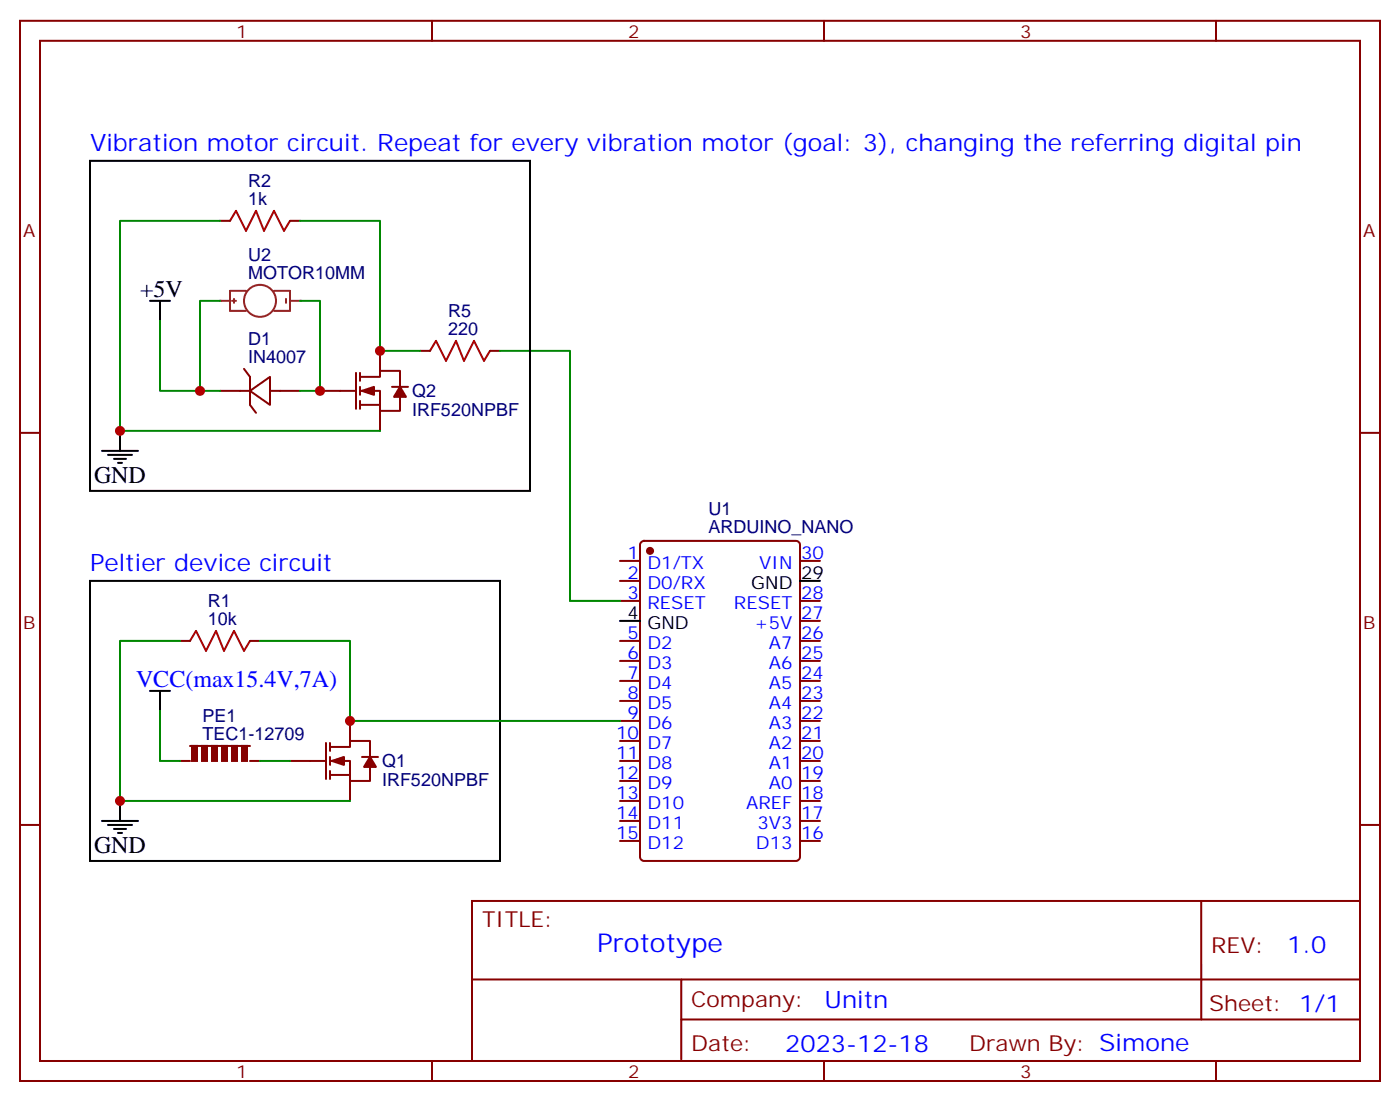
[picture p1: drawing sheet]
<svg xmlns="http://www.w3.org/2000/svg" width="247mm" height="194mm" viewBox="0 0 247 194" stroke-linecap="round" stroke-linejoin="round" font-family="sans-serif">
<g fill="none" stroke="#870000" stroke-width=".35">
<path d="M3.5 3.7h239.9v186.9h-239.9zM7.1 7.2h232.8v179.9h-232.8zM76.2 3.7v3.5M145.3 3.7v3.5M214.5 3.7v3.5M38.8 38.9h1.8M51.2 38.9h1.7M3.5 76.3h3.6M38.8 68.9h5.3M43 65.1l1.1 1.4v4.9l1.1 1.4M44.1 68.9l3.5-2.4v4.9zM47.6 68.9h5.3"/>
<path d="M56.4 68.9h6.4M62.8 65.8v6.3M63.5 66.5h3.5v-1.1h3.6v2.8M63.5 68.9h3.5v3.6h3.6v-2.5M63.5 71.4h3.5M63.5 65.8v1.4M63.5 68.2v1.4M63.5 70.7v1.4M67 61.9v3.5M67 72.5v3.5M69.1 68.2h2.9M74.1 61.9h1.7"/>
<path d="M86.4 61.9h1.8M239.9 76.3h3.5M109.4 98.9h3.5M113.1 95.6l.5-.2h26.8a.71 .71 0 0 1 .7 .7v55a.76 .76 0 0 1-.7 .7h-26.8a.76 .76 0 0 1-.7-.7v-55zM141.1 98.9h3.5M31.7 113h1.8M44.1 113h1.8M109.4 113h3.5M109.4 102.4h3.5M109.4 106h3.5M109.4 116.6h3.5M141.1 113h3.5"/>
<path d="M141.1 106h3.5M141.1 116.6h3.5M141.1 109.5h3.5M51.2 134.2h6.3M57.5 131v6.4M58.2 131.7h3.5v-1h3.6v2.8M58.2 134.2h3.5v3.5h3.6v-2.4M58.2 136.7h3.5M58.2 131v1.4M58.2 133.5v1.4M58.2 136v1.4M61.7 127.1v3.6"/>
<path d="M61.7 137.7v3.6M63.9 133.5h2.8M109.4 134.2h3.5M109.4 120.1h3.5M109.4 123.6h3.5M109.4 127.1h3.5M109.4 130.7h3.5M109.4 137.7h3.5M141.1 134.2h3.5M141.1 120.1h3.5M141.1 123.6h3.5M141.1 127.1h3.5"/>
<path d="M141.1 130.7h3.5M141.1 137.7h3.5M3.5 145.5h3.6M83.3 158.9h156.6v28.2h-156.6zM109.4 141.3h3.5M109.4 144.8h3.5M109.4 148.3h3.5M141.1 141.3h3.5M141.1 144.8h3.5M141.1 148.3h3.5M211.9 158.9v20.9M239.9 145.5h3.5"/>
<path d="M83.3 172.7h156.5M120.2 179.8h119.6M120.2 172.7v14.1M76.2 187.1v3.5M145.3 187.1v3.5M214.5 187.1v3.5"/>
</g>
<g fill="#870000" stroke="#870000" stroke-width=".35">
<path d="M58.6 134.2l2.1-.7v1.4z"/>
<path d="M65.3 133.5l1 1.8h-2.1z"/>
<path d="M63.9 68.9l2.1-.7v1.4z"/>
<path d="M70.6 68.2l1 1.8h-2.1z"/>
<circle cx="114.7" cy="97.2" r=".53"/>
</g>
<path d="M40.6 38.9l1-1.7 1.8 3.5 1.8-3.5 1.4 3.5 1.7-3.5 1.8 3.5 1.1-1.8M75.8 61.9l1.1-1.8 1.8 3.5 1.7-3.5 1.4 3.5 1.8-3.5 1.8 3.5 1-1.7M33.5 113l1.1-1.7 1.7 3.5 1.8-3.5 1.4 3.5 1.8-3.5 1.7 3.5 1.1-1.8" fill="none" stroke="#a10000" stroke-width=".35"/>
<g fill="none" stroke="#000" stroke-width=".35">
<path d="M26.5 53.1h3.5M28.2 53.1v3.5M18 79.5h6.3M21.2 76v3.5M19 80.2h4.3M20.1 80.9h2.1M20.8 81.6h.7M109.4 109.5h3.5M141.1 102.4h3.5M26.5 121.8h3.5M28.2 121.8v3.6M18 144.8h6.3"/>
<path d="M19 145.5h4.3M20.1 146.2h2.1M20.8 146.9h.7M21.2 141.3v3.5"/>
</g>
<path d="M52.9 38.9h14.1v23h7.1M31.7 113h-10.5v28.3h40.5M28.2 125.4v8.8h3.5M45.9 134.2h5.3" fill="none" stroke="#008700" stroke-width=".35"/>
<g fill="#850000" stroke="#850000" stroke-width=".35">
<path d="M33.9 131.6h.8v2.6h-.8z"/>
<path d="M35.6 131.6h.9v2.6h-.9z"/>
<path d="M37.4 131.6h.9v2.6h-.9z"/>
<path d="M39.2 131.6h.8v2.6h-.8z"/>
<path d="M40.9 131.6h.9v2.6h-.9z"/>
<path d="M42.7 131.6h.9v2.6h-.9z"/>
</g>
<path d="M31.7 134.2h1.8M33.5 131.6h10.6M44.1 134.2h1.8" fill="none" stroke="#850000" stroke-width=".35"/>
<g fill="none" stroke="#8c2424" stroke-width=".35">
<path d="M38.8 53.1h1.8M40.9 53.1h.7M41.3 52.7v.7M43.4 51.3h-2.8v3.5h2.8M48.3 51.3h2.9v3.5h-2.9M50.4 52.7v.7M51.2 53.1h1.7"/>
<circle cx="45.9" cy="53.1" r="2.82"/>
</g>
<g fill="#8c2424">
<circle cx="38.8" cy="53.1" r=".18"/>
<circle cx="52.9" cy="53.1" r=".18"/>
</g>
<path d="M38.8 38.9h-17.6v37.1h45.8M28.2 56.6v12.3h10.6M38.8 53.1h-3.5v15.8M52.9 53.1h3.5v15.8h-3.5M88.2 61.9h12.3v44.1h8.9M45.9 113h15.8v14.1h47.7" fill="none" stroke="#008700" stroke-width=".35"/>
<path d="M15.9 28.4h77.6v58.2h-77.6zM15.9 102.4h72.3v49.4h-72.3z" fill="none" stroke="#000" stroke-width=".35"/>
<g fill="#c00">
<circle cx="56.4" cy="68.9" r=".88"/>
<circle cx="35.3" cy="68.9" r=".88"/>
<circle cx="67" cy="61.9" r=".88"/>
<circle cx="21.2" cy="141.3" r=".88"/>
<circle cx="21.2" cy="76" r=".88"/>
<circle cx="61.7" cy="127.1" r=".88"/>
</g>
<text font-size="4.6" fill="#00f" x="105.3" y="167.9">Prototype</text>
<g font-size="4.2" fill="#00f">
<text x="15.9" y="26.6">Vibration motor circuit. Repeat for every vibration motor (goal: 3), changing the referring digital pin</text>
<text x="15.9" y="100.7">Peltier device circuit</text>
<text x="24" y="121.1">VCC(max15.4V,7A)</text>
<text x="227.1" y="168.2">1.0</text>
<text x="145.4" y="177.7">Unitn</text>
<text x="138.5" y="185.5">2023-12-18</text>
</g>
<g font-size="4.2">
<text x="24.7" y="52.4">+5V</text>
<text x="16.6" y="85.2">GND</text>
<text x="16.6" y="150.4">GND</text>
</g>
<g font-size="3.9" fill="#800">
<text x="85" y="163.5">TITLE:</text>
<text x="213.6" y="168.2">REV:</text>
<text x="121.9" y="177.7">Company:</text>
<text x="213.3" y="178.3">Sheet: 1/1</text>
<text x="121.9" y="185.3">Date:</text>
<text x="171" y="185.4">Drawn By: Simone</text>
</g>
<g font-size="3.2" fill="#800">
<text x="41.6" y="6.7">1</text>
<text x="110.8" y="6.7">2</text>
<text x="179.9" y="6.7">3</text>
<text x="4.1" y="41.8">A</text>
<text x="240.4" y="41.8">A</text>
<text x="4.1" y="110.9">B</text>
<text x="240.4" y="110.9">B</text>
<text x="41.6" y="190.1">1</text>
<text x="110.8" y="190.1">2</text>
<text x="179.9" y="190.1">3</text>
</g>
<g font-size="3.2" fill="#000080">
<text x="43.8" y="33.1">R2</text>
<text x="43.8" y="36.1">1k</text>
<text x="43.8" y="46">U2</text>
<text x="43.8" y="49.2">MOTOR10MM</text>
<text x="79" y="59.1">220</text>
<text x="79" y="55.9">R5</text>
<text x="43.8" y="64">IN4007</text>
<text x="43.8" y="60.9">D1</text>
<text x="72.7" y="70.1">Q2</text>
<text x="72.7" y="73.3">IRF520NPBF</text>
<text x="125" y="94.1">ARDUINO_NANO</text>
<text x="125" y="90.8">U1</text>
<text x="36.7" y="107">R1</text>
<text x="36.7" y="110.2">10k</text>
<text x="35.7" y="130.5">TEC1-12709</text>
<text x="35.7" y="127.3">PE1</text>
<text x="67.4" y="135.3">Q1</text>
<text x="67.4" y="138.6">IRF520NPBF</text>
</g>
<g font-size="3.2" fill="#00f">
<text x="110.7" y="98.6">1</text>
<text x="114.2" y="100.3">D1/TX</text>
<text x="133.9" y="100.3">VIN</text>
<text x="141.3" y="98.6">30</text>
<text x="110.7" y="102.1">2</text>
<text x="110.7" y="105.6">3</text>
<text x="114.2" y="103.9">D0/RX</text>
<text x="114.2" y="107.4">RESET</text>
<text x="129.5" y="107.4">RESET</text>
<text x="141.3" y="105.6">28</text>
<text x="110.7" y="112.7">5</text>
<text x="133" y="110.9">+5V</text>
<text x="141.3" y="112.7">26</text>
<text x="141.3" y="109.1">27</text>
<text x="110.7" y="116.2">6</text>
<text x="110.7" y="119.7">7</text>
<text x="114.2" y="114.4">D2</text>
<text x="114.2" y="118">D3</text>
<text x="135.6" y="118">A6</text>
<text x="135.6" y="114.4">A7</text>
<text x="141.3" y="119.7">24</text>
<text x="141.3" y="116.2">25</text>
<text x="110.7" y="123.3">8</text>
<text x="114.2" y="121.5">D4</text>
<text x="114.2" y="125">D5</text>
<text x="135.6" y="125">A4</text>
<text x="135.6" y="121.5">A5</text>
<text x="141.3" y="123.3">23</text>
<text x="108.7" y="130.3">10</text>
<text x="110.7" y="126.8">9</text>
<text x="114.2" y="128.6">D6</text>
<text x="135.6" y="128.6">A3</text>
<text x="141.3" y="130.3">21</text>
<text x="141.3" y="126.8">22</text>
<text x="108.7" y="133.8">11</text>
<text x="108.7" y="137.4">12</text>
<text x="114.2" y="132.1">D7</text>
<text x="114.2" y="135.6">D8</text>
<text x="135.6" y="135.6">A1</text>
<text x="135.6" y="132.1">A2</text>
<text x="141.3" y="137.4">19</text>
<text x="141.3" y="133.8">20</text>
<text x="108.7" y="140.9">13</text>
<text x="114.2" y="139.1">D9</text>
<text x="114.2" y="142.7">D10</text>
<text x="131.6" y="142.7">AREF</text>
<text x="135.6" y="139.1">A0</text>
<text x="141.3" y="140.9">18</text>
<text x="108.7" y="144.4">14</text>
<text x="108.7" y="148">15</text>
<text x="114.2" y="146.2">D11</text>
<text x="114.2" y="149.7">D12</text>
<text x="133.3" y="149.7">D13</text>
<text x="133.6" y="146.2">3V3</text>
<text x="141.3" y="148">16</text>
<text x="141.3" y="144.4">17</text>
</g>
<g font-size="3.2">
<text x="132.5" y="103.9">GND</text>
<text x="141.3" y="102.1">29</text>
<text x="110.7" y="109.1">4</text>
<text x="114.2" y="110.9">GND</text>
</g>
</svg>
